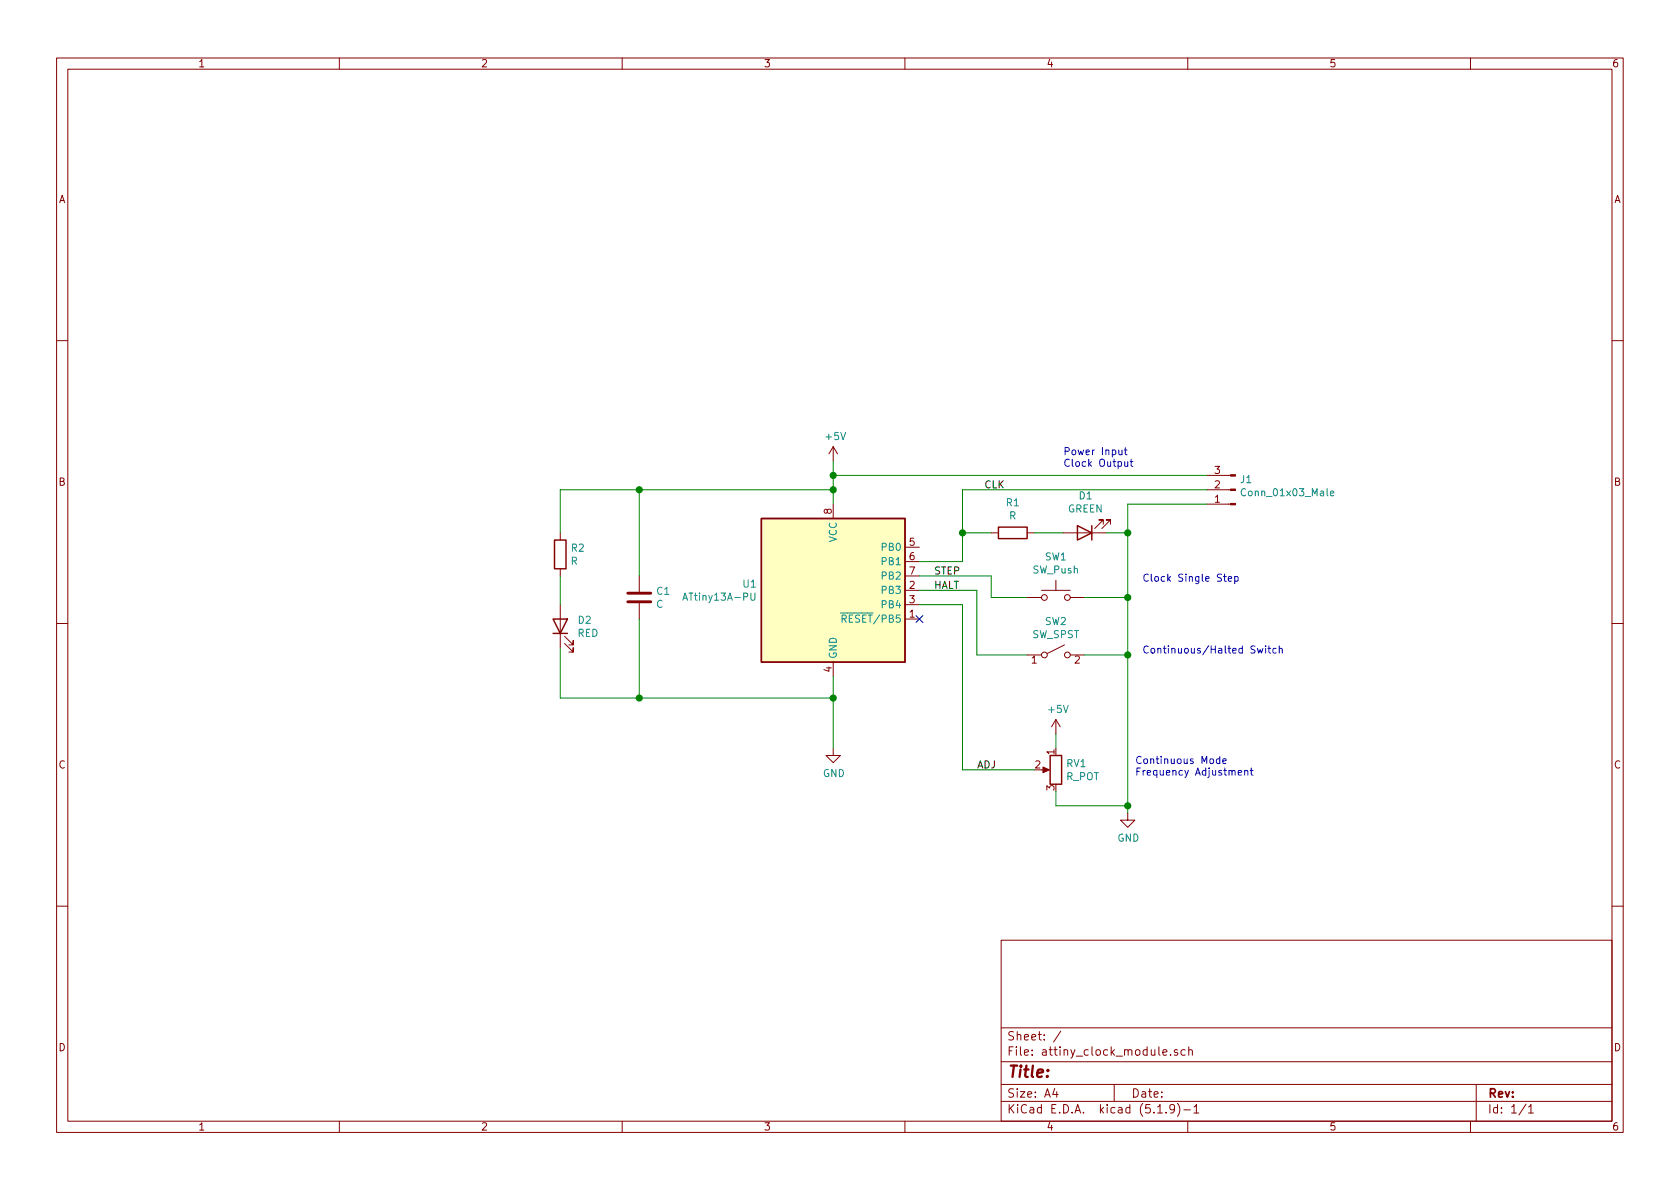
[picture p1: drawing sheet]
EESchema Schematic File Version 4
EELAYER 30 0
EELAYER END
$Descr A4 11693 8268
encoding utf-8
Sheet 1 1
Title ""
Date ""
Rev ""
Comp ""
Comment1 ""
Comment2 ""
Comment3 ""
Comment4 ""
$EndDescr
$Comp
L MCU_Microchip_ATtiny:ATtiny13A-PU U1
U 1 1
P 5800 4100
F 0 "U1" H 5271 4146 50  0000 R CNN
F 1 "ATtiny13A-PU" H 5271 4055 50  0000 R CNN
F 2 "Package_DIP:DIP-8_W7.62mm" H 5800 4100 50  0001 C CIN
F 3 "http://ww1.microchip.com/downloads/en/DeviceDoc/doc8126.pdf" H 5800 4100 50  0001 C CNN
	1    5800 4100
	1    0    0    -1  
$EndComp
$Comp
L power:GND #PWR03
U 1 1
P 5800 5200
F 0 "#PWR03" H 5800 4950 50  0001 C CNN
F 1 "GND" H 5805 5027 50  0000 C CNN
F 2 "" H 5800 5200 50  0001 C CNN
F 3 "" H 5800 5200 50  0001 C CNN
	1    5800 5200
	1    0    0    -1  
$EndComp
Wire Wire Line
	5800 5200 5800 4850
$Comp
L Switch:SW_SPST SW2
U 1 1
P 7350 4550
F 0 "SW2" H 7350 4785 50  0000 C CNN
F 1 "SW_SPST" H 7350 4694 50  0000 C CNN
F 2 "" H 7350 4550 50  0001 C CNN
F 3 "~" H 7350 4550 50  0001 C CNN
	1    7350 4550
	1    0    0    -1  
$EndComp
$Comp
L Switch:SW_Push SW1
U 1 1
P 7350 4150
F 0 "SW1" H 7350 4435 50  0000 C CNN
F 1 "SW_Push" H 7350 4344 50  0000 C CNN
F 2 "" H 7350 4350 50  0001 C CNN
F 3 "~" H 7350 4350 50  0001 C CNN
	1    7350 4150
	1    0    0    -1  
$EndComp
$Comp
L Device:R_POT RV1
U 1 1
P 7350 5350
F 0 "RV1" H 7280 5396 50  0000 R CNN
F 1 "R_POT" H 7280 5305 50  0000 R CNN
F 2 "" H 7350 5350 50  0001 C CNN
F 3 "~" H 7350 5350 50  0001 C CNN
	1    7350 5350
	-1   0    0    -1  
$EndComp
NoConn ~ 6400 4300
Wire Wire Line
	7200 5350 6700 5350
Wire Wire Line
	6700 5350 6700 4200
Wire Wire Line
	6700 4200 6400 4200
Wire Wire Line
	7150 4550 6800 4550
Wire Wire Line
	6800 4550 6800 4100
Wire Wire Line
	6800 4100 6400 4100
$Comp
L power:+5V #PWR01
U 1 1
P 5800 3200
F 0 "#PWR01" H 5800 3050 50  0001 C CNN
F 1 "+5V" H 5815 3373 50  0000 C CNN
F 2 "" H 5800 3200 50  0001 C CNN
F 3 "" H 5800 3200 50  0001 C CNN
	1    5800 3200
	1    0    0    -1  
$EndComp
$Comp
L power:+5V #PWR02
U 1 1
P 7350 5100
F 0 "#PWR02" H 7350 4950 50  0001 C CNN
F 1 "+5V" H 7365 5273 50  0000 C CNN
F 2 "" H 7350 5100 50  0001 C CNN
F 3 "" H 7350 5100 50  0001 C CNN
	1    7350 5100
	1    0    0    -1  
$EndComp
$Comp
L power:GND #PWR04
U 1 1
P 7850 5650
F 0 "#PWR04" H 7850 5400 50  0001 C CNN
F 1 "GND" H 7855 5477 50  0000 C CNN
F 2 "" H 7850 5650 50  0001 C CNN
F 3 "" H 7850 5650 50  0001 C CNN
	1    7850 5650
	1    0    0    -1  
$EndComp
Wire Wire Line
	7550 4150 7850 4150
Wire Wire Line
	7850 4150 7850 4550
Wire Wire Line
	7350 5500 7350 5600
Wire Wire Line
	7350 5600 7850 5600
Connection ~ 7850 5600
Wire Wire Line
	7850 5600 7850 5650
Wire Wire Line
	7550 4550 7850 4550
Connection ~ 7850 4550
Wire Wire Line
	7850 4550 7850 5600
Wire Wire Line
	5800 3500 5800 3400
Wire Wire Line
	6400 4000 6900 4000
Wire Wire Line
	6900 4000 6900 4150
Wire Wire Line
	6900 4150 7150 4150
$Comp
L Connector:Conn_01x03_Male J1
U 1 1
P 8600 3400
F 0 "J1" H 8572 3332 50  0000 R CNN
F 1 "Conn_01x03_Male" H 8572 3423 50  0000 R CNN
F 2 "" H 8600 3400 50  0001 C CNN
F 3 "~" H 8600 3400 50  0001 C CNN
	1    8600 3400
	-1   0    0    1   
$EndComp
Wire Wire Line
	7850 3500 7850 3700
Connection ~ 7850 4150
Wire Wire Line
	7850 3500 8400 3500
Wire Wire Line
	8400 3400 6700 3400
Wire Wire Line
	6700 3400 6700 3700
Wire Wire Line
	6700 3900 6400 3900
Wire Wire Line
	8400 3300 5800 3300
Connection ~ 5800 3300
Wire Wire Line
	5800 3300 5800 3200
Text Notes 7400 3250 0    50   ~ 0
Power Input\nClock Output
Text Notes 7950 4050 0    50   ~ 0
Clock Single Step
Text Notes 7950 4550 0    50   ~ 0
Continuous/Halted Switch
Text Notes 7900 5400 0    50   ~ 0
Continuous Mode \nFrequency Adjustment
Wire Wire Line
	7350 5100 7350 5200
Text Label 6850 3400 0    50   ~ 0
CLK
Text Label 6500 4000 0    50   ~ 0
STEP
Text Label 6500 4100 0    50   ~ 0
HALT
Text Label 6800 5350 0    50   ~ 0
ADJ
$Comp
L Device:C C1
U 1 1
P 4450 4150
F 0 "C1" H 4565 4196 50  0000 L CNN
F 1 "C" H 4565 4105 50  0000 L CNN
F 2 "" H 4488 4000 50  0001 C CNN
F 3 "~" H 4450 4150 50  0001 C CNN
	1    4450 4150
	1    0    0    -1  
$EndComp
Wire Wire Line
	4450 4300 4450 4850
Wire Wire Line
	4450 4850 5800 4850
Connection ~ 5800 4850
Wire Wire Line
	5800 4850 5800 4700
Wire Wire Line
	4450 4000 4450 3400
Wire Wire Line
	4450 3400 5800 3400
Connection ~ 5800 3400
Wire Wire Line
	5800 3400 5800 3300
$Comp
L Device:LED D1
U 1 1
P 7550 3700
F 0 "D1" H 7543 3445 50  0000 C CNN
F 1 "GREEN" H 7543 3536 50  0000 C CNN
F 2 "" H 7550 3700 50  0001 C CNN
F 3 "~" H 7550 3700 50  0001 C CNN
	1    7550 3700
	-1   0    0    1   
$EndComp
$Comp
L Device:R R1
U 1 1
P 7050 3700
F 0 "R1" V 7257 3700 50  0000 C CNN
F 1 "R" V 7166 3700 50  0000 C CNN
F 2 "" V 6980 3700 50  0001 C CNN
F 3 "~" H 7050 3700 50  0001 C CNN
	1    7050 3700
	0    -1   -1   0   
$EndComp
Wire Wire Line
	7200 3700 7400 3700
Wire Wire Line
	7700 3700 7850 3700
Connection ~ 7850 3700
Wire Wire Line
	7850 3700 7850 4150
Wire Wire Line
	6900 3700 6700 3700
Connection ~ 6700 3700
Wire Wire Line
	6700 3700 6700 3900
$Comp
L Device:LED D2
U 1 1
P 3900 4350
F 0 "D2" V 3939 4232 50  0000 R CNN
F 1 "RED" V 3848 4232 50  0000 R CNN
F 2 "" H 3900 4350 50  0001 C CNN
F 3 "~" H 3900 4350 50  0001 C CNN
	1    3900 4350
	0    -1   -1   0   
$EndComp
$Comp
L Device:R R2
U 1 1
P 3900 3850
F 0 "R2" H 3970 3896 50  0000 L CNN
F 1 "R" H 3970 3805 50  0000 L CNN
F 2 "" V 3830 3850 50  0001 C CNN
F 3 "~" H 3900 3850 50  0001 C CNN
	1    3900 3850
	1    0    0    -1  
$EndComp
Wire Wire Line
	3900 4000 3900 4200
Wire Wire Line
	3900 4850 4450 4850
Wire Wire Line
	3900 4500 3900 4850
Connection ~ 4450 4850
Wire Wire Line
	3900 3400 4450 3400
Wire Wire Line
	3900 3400 3900 3700
Connection ~ 4450 3400
$EndSCHEMATC
